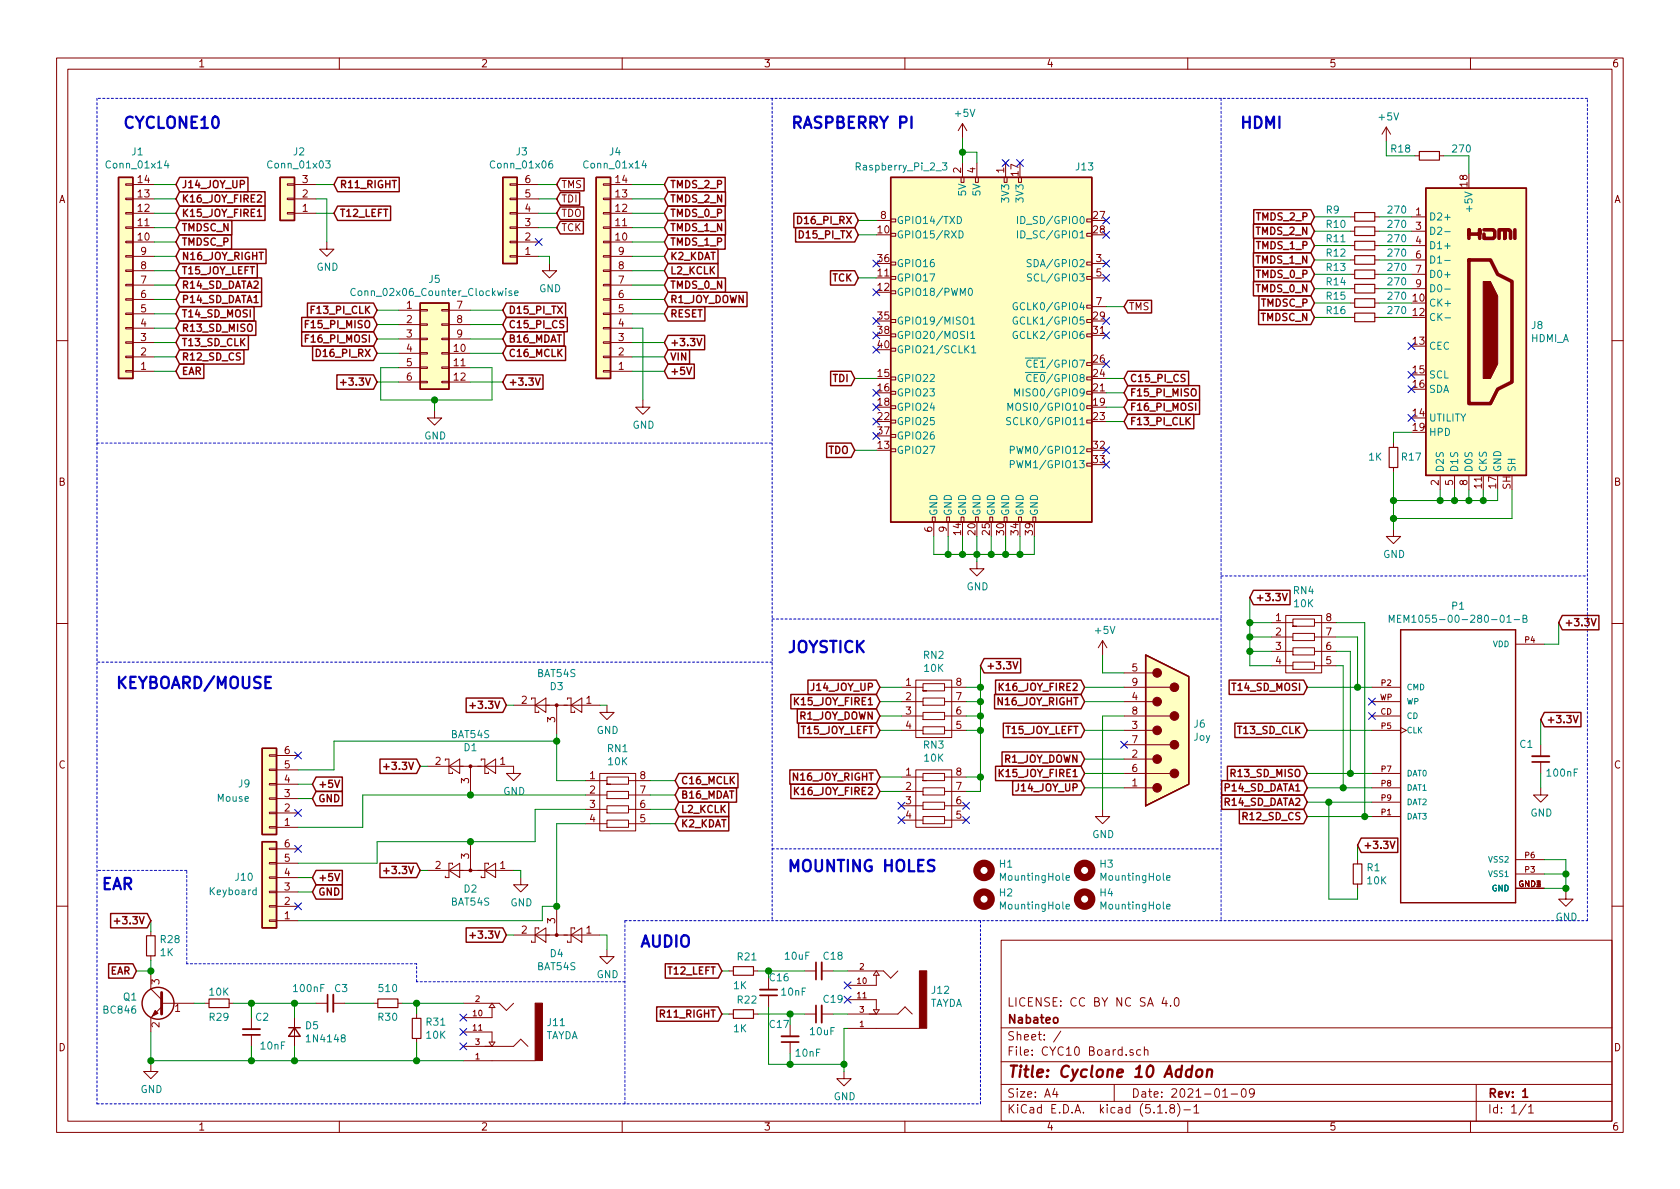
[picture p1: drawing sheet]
EESchema Schematic File Version 4
EELAYER 30 0
EELAYER END
$Descr A4 11693 8268
encoding utf-8
Sheet 1 1
Title "Cyclone 10 Addon"
Date "2021-01-09"
Rev "1"
Comp "Nabateo"
Comment1 "LICENSE: CC BY NC SA 4.0"
Comment2 ""
Comment3 ""
Comment4 ""
$EndDescr
$Comp
L Connector_Generic:Conn_01x14 J1
U 1 1
P 875 1975
F 0 "J1" H 793 1050 50  0000 C CNN
F 1 "Conn_01x14" H 793 1141 50  0000 C CNN
F 2 "Connector_PinHeader_2.54mm:PinHeader_1x14_P2.54mm_Vertical" H 875 1975 50  0001 C CNN
F 3 "~" H 875 1975 50  0001 C CNN
	1    875  1975
	-1   0    0    1   
$EndComp
$Comp
L Connector_Generic:Conn_01x03 J2
U 1 1
P 2000 1375
F 0 "J2" H 1918 1050 50  0000 C CNN
F 1 "Conn_01x03" H 1918 1141 50  0000 C CNN
F 2 "Connector_PinHeader_2.54mm:PinHeader_1x03_P2.54mm_Vertical" H 2000 1375 50  0001 C CNN
F 3 "~" H 2000 1375 50  0001 C CNN
	1    2000 1375
	-1   0    0    1   
$EndComp
$Comp
L Connector_Generic:Conn_01x14 J4
U 1 1
P 4200 1975
F 0 "J4" H 4118 1050 50  0000 C CNN
F 1 "Conn_01x14" H 4118 1141 50  0000 C CNN
F 2 "Connector_PinHeader_2.54mm:PinHeader_1x14_P2.54mm_Vertical" H 4200 1975 50  0001 C CNN
F 3 "~" H 4200 1975 50  0001 C CNN
	1    4200 1975
	-1   0    0    1   
$EndComp
$Comp
L Connector_Generic:Conn_01x06 J3
U 1 1
P 3550 1575
F 0 "J3" H 3468 1050 50  0000 C CNN
F 1 "Conn_01x06" H 3468 1141 50  0000 C CNN
F 2 "Connector_PinHeader_2.54mm:PinHeader_1x06_P2.54mm_Vertical" H 3550 1575 50  0001 C CNN
F 3 "~" H 3550 1575 50  0001 C CNN
	1    3550 1575
	-1   0    0    1   
$EndComp
$Comp
L power:GND #PWR0101
U 1 1
P 2275 1675
F 0 "#PWR0101" H 2275 1425 50  0001 C CNN
F 1 "GND" H 2280 1502 50  0000 C CNN
F 2 "" H 2275 1675 50  0001 C CNN
F 3 "" H 2275 1675 50  0001 C CNN
	1    2275 1675
	1    0    0    -1  
$EndComp
Wire Wire Line
	2200 1375 2275 1375
Wire Wire Line
	2275 1375 2275 1675
Wire Wire Line
	1075 2575 1225 2575
Wire Wire Line
	1075 2475 1225 2475
Wire Wire Line
	1225 2375 1075 2375
Wire Wire Line
	1225 2275 1075 2275
Wire Wire Line
	1075 2175 1225 2175
Wire Wire Line
	1225 2075 1075 2075
Wire Wire Line
	1075 1975 1225 1975
Wire Wire Line
	1075 1875 1225 1875
Wire Wire Line
	1075 1775 1225 1775
Wire Wire Line
	1075 1675 1225 1675
Wire Wire Line
	1075 1575 1225 1575
Wire Wire Line
	1075 1475 1225 1475
Wire Wire Line
	1075 1375 1225 1375
Wire Wire Line
	1075 1275 1225 1275
Wire Wire Line
	2200 1475 2325 1475
Wire Wire Line
	2200 1275 2325 1275
$Comp
L power:GND #PWR0102
U 1 1
P 3825 1825
F 0 "#PWR0102" H 3825 1575 50  0001 C CNN
F 1 "GND" H 3830 1652 50  0000 C CNN
F 2 "" H 3825 1825 50  0001 C CNN
F 3 "" H 3825 1825 50  0001 C CNN
	1    3825 1825
	1    0    0    -1  
$EndComp
Wire Wire Line
	3750 1775 3825 1775
Wire Wire Line
	3825 1775 3825 1825
NoConn ~ 3750 1675
Text GLabel 3875 1575 2    50   Input ~ 0
TCK
Text GLabel 3875 1475 2    50   Input ~ 0
TDO
Text GLabel 3875 1375 2    50   Input ~ 0
TDI
Text GLabel 3875 1275 2    50   Input ~ 0
TMS
Wire Wire Line
	3750 1275 3875 1275
Wire Wire Line
	3750 1375 3875 1375
Wire Wire Line
	3750 1475 3875 1475
Wire Wire Line
	3750 1575 3875 1575
Text GLabel 4625 2575 2    50   Input ~ 10
+5V
Text GLabel 4625 2475 2    50   Input ~ 10
VIN
Text GLabel 4625 2375 2    50   Input ~ 10
+3.3V
$Comp
L power:GND #PWR0103
U 1 1
P 4475 2775
F 0 "#PWR0103" H 4475 2525 50  0001 C CNN
F 1 "GND" H 4480 2602 50  0000 C CNN
F 2 "" H 4475 2775 50  0001 C CNN
F 3 "" H 4475 2775 50  0001 C CNN
	1    4475 2775
	1    0    0    -1  
$EndComp
Wire Wire Line
	4400 2275 4475 2275
Wire Wire Line
	4475 2275 4475 2775
Text GLabel 4625 2175 2    50   Input ~ 10
RESET
Wire Wire Line
	4400 1275 4625 1275
Wire Wire Line
	4400 1375 4625 1375
Wire Wire Line
	4400 1475 4625 1475
Wire Wire Line
	4400 1575 4625 1575
Wire Wire Line
	4400 1675 4625 1675
Wire Wire Line
	4400 1775 4625 1775
Wire Wire Line
	4400 1875 4625 1875
Wire Wire Line
	4400 1975 4625 1975
Wire Wire Line
	4400 2075 4625 2075
Wire Wire Line
	4400 2175 4625 2175
Wire Wire Line
	4400 2375 4625 2375
Wire Wire Line
	4625 2475 4400 2475
Wire Wire Line
	4400 2575 4625 2575
Wire Wire Line
	2775 2150 2625 2150
Wire Wire Line
	2625 2250 2775 2250
Wire Wire Line
	2775 2350 2625 2350
Wire Wire Line
	2625 2450 2775 2450
Wire Wire Line
	3275 2150 3500 2150
Wire Wire Line
	3500 2250 3275 2250
Wire Wire Line
	3275 2350 3500 2350
Wire Wire Line
	3500 2450 3275 2450
$Comp
L power:GND #PWR0104
U 1 1
P 3025 2850
F 0 "#PWR0104" H 3025 2600 50  0001 C CNN
F 1 "GND" H 3030 2677 50  0000 C CNN
F 2 "" H 3025 2850 50  0001 C CNN
F 3 "" H 3025 2850 50  0001 C CNN
	1    3025 2850
	1    0    0    -1  
$EndComp
Wire Wire Line
	2775 2550 2650 2550
Wire Wire Line
	2650 2550 2650 2775
Wire Wire Line
	2650 2775 3025 2775
Wire Wire Line
	3025 2775 3025 2850
Wire Wire Line
	3275 2550 3425 2550
Wire Wire Line
	3425 2550 3425 2775
Wire Wire Line
	3425 2775 3025 2775
Connection ~ 3025 2775
Text GLabel 3500 2650 2    50   Input ~ 10
+3.3V
Wire Wire Line
	3275 2650 3500 2650
Text GLabel 2625 2650 0    50   Input ~ 10
+3.3V
Wire Wire Line
	2625 2650 2775 2650
$Comp
L Connector_Generic:Conn_02x06_Top_Bottom J5
U 1 1
P 2975 2350
F 0 "J5" H 3025 2767 50  0000 C CNN
F 1 "Conn_02x06_Counter_Clockwise" H 3025 2676 50  0000 C CNN
F 2 "Componentes:PMOD" H 2975 2350 50  0001 C CNN
F 3 "~" H 2975 2350 50  0001 C CNN
	1    2975 2350
	1    0    0    -1  
$EndComp
$Comp
L Device:C_Small C1
U 1 1
P 10725 5275
F 0 "C1" H 10825 5175 50  0000 C CNN
F 1 "100nF" H 10575 5375 50  0000 C CNN
F 2 "Capacitor_SMD:C_0603_1608Metric" H 10725 5275 50  0001 C CNN
F 3 "~" H 10725 5275 50  0001 C CNN
	1    10725 5275
	-1   0    0    1   
$EndComp
$Comp
L power:GND #PWR08
U 1 1
P 10725 5475
F 0 "#PWR08" H 10725 5225 50  0001 C CNN
F 1 "GND" H 10730 5302 50  0000 C CNN
F 2 "" H 10725 5475 50  0001 C CNN
F 3 "" H 10725 5475 50  0001 C CNN
	1    10725 5475
	1    0    0    -1  
$EndComp
Wire Wire Line
	10725 5375 10725 5475
Wire Wire Line
	10725 5175 10725 5000
$Comp
L Device:R_Small R1
U 1 1
P 9450 6075
F 0 "R1" H 9509 6121 50  0000 L CNN
F 1 "10K" H 9509 6030 50  0000 L CNN
F 2 "Resistor_SMD:R_0603_1608Metric" H 9450 6075 50  0001 C CNN
F 3 "~" H 9450 6075 50  0001 C CNN
	1    9450 6075
	1    0    0    -1  
$EndComp
$Comp
L Connector:DB9_Male J6
U 1 1
P 8125 5075
F 0 "J6" H 8305 5121 50  0000 L CNN
F 1 "Joy" H 8305 5030 50  0000 L CNN
F 2 "Connector_Dsub:DSUB-9_Male_Horizontal_P2.77x2.84mm_EdgePinOffset9.90mm_Housed_MountingHolesOffset11.32mm" H 8125 5075 50  0001 C CNN
F 3 " ~" H 8125 5075 50  0001 C CNN
	1    8125 5075
	1    0    0    -1  
$EndComp
$Comp
L power:+5V #PWR017
U 1 1
P 7675 4550
F 0 "#PWR017" H 7675 4400 50  0001 C CNN
F 1 "+5V" H 7690 4723 50  0000 C CNN
F 2 "" H 7675 4550 50  0001 C CNN
F 3 "" H 7675 4550 50  0001 C CNN
	1    7675 4550
	1    0    0    -1  
$EndComp
Wire Wire Line
	7825 4675 7675 4675
Wire Wire Line
	7675 4675 7675 4550
Wire Wire Line
	7825 4775 7550 4775
Wire Wire Line
	7550 4875 7825 4875
$Comp
L power:GND #PWR021
U 1 1
P 7675 5625
F 0 "#PWR021" H 7675 5375 50  0001 C CNN
F 1 "GND" H 7680 5452 50  0000 C CNN
F 2 "" H 7675 5625 50  0001 C CNN
F 3 "" H 7675 5625 50  0001 C CNN
	1    7675 5625
	1    0    0    -1  
$EndComp
Wire Wire Line
	7825 4975 7675 4975
Wire Wire Line
	7675 4975 7675 5625
Wire Wire Line
	7550 5075 7825 5075
Wire Wire Line
	7550 5275 7825 5275
Wire Wire Line
	7550 5375 7825 5375
Wire Wire Line
	7825 5475 7550 5475
Wire Wire Line
	6725 4775 6825 4775
Wire Wire Line
	6825 4775 6825 4625
Wire Wire Line
	6725 4875 6825 4875
Wire Wire Line
	6825 4875 6825 4775
Connection ~ 6825 4775
Wire Wire Line
	6725 4975 6825 4975
Wire Wire Line
	6825 4975 6825 4875
Connection ~ 6825 4875
Wire Wire Line
	6725 5075 6825 5075
Wire Wire Line
	6825 5075 6825 4975
Connection ~ 6825 4975
Wire Wire Line
	6725 5400 6825 5400
Wire Wire Line
	6825 5400 6825 5075
Connection ~ 6825 5075
Wire Wire Line
	6725 5500 6825 5500
Wire Wire Line
	6825 5500 6825 5400
Connection ~ 6825 5400
Wire Wire Line
	6125 5400 6275 5400
Wire Wire Line
	6125 5500 6275 5500
Text GLabel 6125 4775 0    50   Input ~ 10
J14_JOY_UP
Text GLabel 6125 4875 0    50   Input ~ 10
K15_JOY_FIRE1
Text GLabel 6125 5075 0    50   Input ~ 10
T15_JOY_LEFT
Text GLabel 6125 5400 0    50   Input ~ 10
N16_JOY_RIGHT
Text GLabel 6125 5500 0    50   Input ~ 10
K16_JOY_FIRE2
Text Notes 5475 4550 0    79   ~ 16
JOYSTICK\n
$Comp
L Connector:HDMI_A J8
U 1 1
P 10225 2300
F 0 "J8" H 10655 2346 50  0000 L CNN
F 1 "HDMI_A" H 10655 2255 50  0000 L CNN
F 2 "Componentes:HDMI_BIEN" H 10250 2300 50  0001 C CNN
F 3 "https://en.wikipedia.org/wiki/HDMI" H 10250 2300 50  0001 C CNN
	1    10225 2300
	1    0    0    -1  
$EndComp
$Comp
L Device:R_Small R9
U 1 1
P 9500 1500
F 0 "R9" V 9450 1225 50  0000 L CNN
F 1 "270" V 9450 1650 50  0000 L CNN
F 2 "Resistor_SMD:R_0603_1608Metric" H 9500 1500 50  0001 C CNN
F 3 "~" H 9500 1500 50  0001 C CNN
	1    9500 1500
	0    1    1    0   
$EndComp
$Comp
L Device:R_Small R10
U 1 1
P 9500 1600
F 0 "R10" V 9450 1325 50  0000 L CNN
F 1 "270" V 9450 1750 50  0000 L CNN
F 2 "Resistor_SMD:R_0603_1608Metric" H 9500 1600 50  0001 C CNN
F 3 "~" H 9500 1600 50  0001 C CNN
	1    9500 1600
	0    1    1    0   
$EndComp
$Comp
L Device:R_Small R11
U 1 1
P 9500 1700
F 0 "R11" V 9450 1425 50  0000 L CNN
F 1 "270" V 9450 1850 50  0000 L CNN
F 2 "Resistor_SMD:R_0603_1608Metric" H 9500 1700 50  0001 C CNN
F 3 "~" H 9500 1700 50  0001 C CNN
	1    9500 1700
	0    1    1    0   
$EndComp
$Comp
L Device:R_Small R12
U 1 1
P 9500 1800
F 0 "R12" V 9450 1525 50  0000 L CNN
F 1 "270" V 9450 1950 50  0000 L CNN
F 2 "Resistor_SMD:R_0603_1608Metric" H 9500 1800 50  0001 C CNN
F 3 "~" H 9500 1800 50  0001 C CNN
	1    9500 1800
	0    1    1    0   
$EndComp
$Comp
L Device:R_Small R13
U 1 1
P 9500 1900
F 0 "R13" V 9450 1625 50  0000 L CNN
F 1 "270" V 9450 2050 50  0000 L CNN
F 2 "Resistor_SMD:R_0603_1608Metric" H 9500 1900 50  0001 C CNN
F 3 "~" H 9500 1900 50  0001 C CNN
	1    9500 1900
	0    1    1    0   
$EndComp
$Comp
L Device:R_Small R14
U 1 1
P 9500 2000
F 0 "R14" V 9450 1725 50  0000 L CNN
F 1 "270" V 9450 2150 50  0000 L CNN
F 2 "Resistor_SMD:R_0603_1608Metric" H 9500 2000 50  0001 C CNN
F 3 "~" H 9500 2000 50  0001 C CNN
	1    9500 2000
	0    1    1    0   
$EndComp
$Comp
L Device:R_Small R15
U 1 1
P 9500 2100
F 0 "R15" V 9450 1825 50  0000 L CNN
F 1 "270" V 9450 2250 50  0000 L CNN
F 2 "Resistor_SMD:R_0603_1608Metric" H 9500 2100 50  0001 C CNN
F 3 "~" H 9500 2100 50  0001 C CNN
	1    9500 2100
	0    1    1    0   
$EndComp
$Comp
L Device:R_Small R16
U 1 1
P 9500 2200
F 0 "R16" V 9450 1925 50  0000 L CNN
F 1 "270" V 9450 2350 50  0000 L CNN
F 2 "Resistor_SMD:R_0603_1608Metric" H 9500 2200 50  0001 C CNN
F 3 "~" H 9500 2200 50  0001 C CNN
	1    9500 2200
	0    1    1    0   
$EndComp
Wire Wire Line
	9600 1500 9825 1500
Wire Wire Line
	9600 1600 9825 1600
Wire Wire Line
	9600 1700 9825 1700
Wire Wire Line
	9600 1800 9825 1800
Wire Wire Line
	9600 1900 9825 1900
Wire Wire Line
	9600 2000 9825 2000
Wire Wire Line
	9600 2100 9825 2100
Wire Wire Line
	9600 2200 9825 2200
NoConn ~ 9825 2400
NoConn ~ 9825 2900
$Comp
L Device:R_Small R17
U 1 1
P 9700 3175
F 0 "R17" H 9500 3175 50  0000 L CNN
F 1 "1K" H 9775 3175 50  0000 L CNN
F 2 "Resistor_SMD:R_0603_1608Metric" H 9700 3175 50  0001 C CNN
F 3 "~" H 9700 3175 50  0001 C CNN
	1    9700 3175
	-1   0    0    1   
$EndComp
Wire Wire Line
	9825 3000 9700 3000
Wire Wire Line
	9700 3000 9700 3075
$Comp
L power:GND #PWR024
U 1 1
P 9700 3675
F 0 "#PWR024" H 9700 3425 50  0001 C CNN
F 1 "GND" H 9705 3502 50  0000 C CNN
F 2 "" H 9700 3675 50  0001 C CNN
F 3 "" H 9700 3675 50  0001 C CNN
	1    9700 3675
	1    0    0    -1  
$EndComp
Wire Wire Line
	9700 3275 9700 3475
Wire Wire Line
	10025 3400 10025 3475
Wire Wire Line
	10025 3475 9700 3475
Connection ~ 9700 3475
Wire Wire Line
	9700 3475 9700 3600
Connection ~ 10025 3475
Wire Wire Line
	10125 3400 10125 3475
Connection ~ 10125 3475
Wire Wire Line
	10125 3475 10025 3475
Wire Wire Line
	10225 3400 10225 3475
Connection ~ 10225 3475
Wire Wire Line
	10225 3475 10125 3475
Wire Wire Line
	10325 3400 10325 3475
Connection ~ 10325 3475
Wire Wire Line
	10325 3475 10225 3475
Wire Wire Line
	10425 3400 10425 3475
Wire Wire Line
	10425 3475 10325 3475
Wire Wire Line
	10525 3400 10525 3600
Connection ~ 9700 3600
Wire Wire Line
	9700 3600 9700 3675
Text GLabel 9150 1500 0    50   Input ~ 10
TMDS_2_P
Text GLabel 9150 1600 0    50   Input ~ 10
TMDS_2_N
Text GLabel 9150 1700 0    50   Input ~ 10
TMDS_1_P
Text GLabel 9150 1800 0    50   Input ~ 10
TMDS_1_N
Text GLabel 9150 1900 0    50   Input ~ 10
TMDS_0_P
Text GLabel 9150 2000 0    50   Input ~ 10
TMDS_0_N
Text GLabel 9150 2100 0    50   Input ~ 10
TMDSC_P
Text GLabel 9150 2200 0    50   Input ~ 10
TMDSC_N
Wire Wire Line
	9150 1500 9400 1500
Wire Wire Line
	9150 1600 9400 1600
Wire Wire Line
	9150 1700 9400 1700
Wire Wire Line
	9150 1800 9400 1800
Wire Wire Line
	9150 1900 9400 1900
Wire Wire Line
	9150 2000 9400 2000
Wire Wire Line
	9150 2100 9400 2100
Wire Wire Line
	9150 2200 9400 2200
$Comp
L Device:R_Small R18
U 1 1
P 9950 1075
F 0 "R18" V 9900 800 50  0000 L CNN
F 1 "270" V 9900 1225 50  0000 L CNN
F 2 "Resistor_SMD:R_0603_1608Metric" H 9950 1075 50  0001 C CNN
F 3 "~" H 9950 1075 50  0001 C CNN
	1    9950 1075
	0    1    1    0   
$EndComp
Wire Wire Line
	10050 1075 10225 1075
Wire Wire Line
	10225 1075 10225 1200
$Comp
L power:+5V #PWR023
U 1 1
P 9650 975
F 0 "#PWR023" H 9650 825 50  0001 C CNN
F 1 "+5V" H 9665 1148 50  0000 C CNN
F 2 "" H 9650 975 50  0001 C CNN
F 3 "" H 9650 975 50  0001 C CNN
	1    9650 975 
	1    0    0    -1  
$EndComp
Wire Wire Line
	9650 975  9650 1075
Wire Wire Line
	9650 1075 9850 1075
NoConn ~ 9825 2600
NoConn ~ 9825 2700
Wire Wire Line
	9700 3600 10525 3600
Text GLabel 7550 4775 0    50   Input ~ 10
K16_JOY_FIRE2
Text GLabel 7550 4875 0    50   Input ~ 10
N16_JOY_RIGHT
Text GLabel 7550 5075 0    50   Input ~ 10
T15_JOY_LEFT
Text GLabel 7550 5275 0    50   Input ~ 10
R1_JOY_DOWN
Text GLabel 7550 5375 0    50   Input ~ 10
K15_JOY_FIRE1
Text GLabel 7550 5475 0    50   Input ~ 10
J14_JOY_UP
Text GLabel 1225 1275 2    50   Input ~ 10
J14_JOY_UP
Text GLabel 1225 1475 2    50   Input ~ 10
K15_JOY_FIRE1
Text GLabel 4625 2075 2    50   Input ~ 10
R1_JOY_DOWN
Text GLabel 1225 1875 2    50   Input ~ 10
T15_JOY_LEFT
Text GLabel 1225 1775 2    50   Input ~ 10
N16_JOY_RIGHT
Text GLabel 1225 1375 2    50   Input ~ 10
K16_JOY_FIRE2
Text GLabel 1225 1975 2    50   Input ~ 10
R14_SD_DATA2
Text GLabel 1225 2475 2    50   Input ~ 10
R12_SD_CS
Text GLabel 1225 2175 2    50   Input ~ 10
T14_SD_MOSI
Text GLabel 1225 2375 2    50   Input ~ 10
T13_SD_CLK
Text GLabel 1225 2275 2    50   Input ~ 10
R13_SD_MISO
Text GLabel 1225 2075 2    50   Input ~ 10
P14_SD_DATA1
Text GLabel 4625 1275 2    50   Input ~ 10
TMDS_2_P
Text GLabel 4625 1375 2    50   Input ~ 10
TMDS_2_N
Text GLabel 4625 1575 2    50   Input ~ 10
TMDS_1_N
Text GLabel 4625 1675 2    50   Input ~ 10
TMDS_1_P
Text GLabel 4625 1475 2    50   Input ~ 10
TMDS_0_P
Text GLabel 4625 1975 2    50   Input ~ 10
TMDS_0_N
Text GLabel 1225 2575 2    50   Input ~ 10
EAR
Text GLabel 1225 1675 2    50   Input ~ 10
TMDSC_P
Text GLabel 1225 1575 2    50   Input ~ 10
TMDSC_N
Wire Wire Line
	9450 5875 9450 5975
Text GLabel 4700 5425 2    50   Input ~ 10
C16_MCLK
Wire Wire Line
	4700 5425 4525 5425
Text GLabel 4700 5525 2    50   Input ~ 10
B16_MDAT
Wire Wire Line
	4700 5525 4525 5525
Text GLabel 4700 5625 2    50   Input ~ 10
L2_KCLK
Wire Wire Line
	4700 5625 4525 5625
Text GLabel 4700 5725 2    50   Input ~ 10
K2_KDAT
Wire Wire Line
	4700 5725 4525 5725
$Comp
L Diode:BAT54S D4
U 1 1
P 3875 6500
F 0 "D4" H 3875 6632 50  0000 C CNN
F 1 "BAT54S" H 3875 6723 50  0000 C CNN
F 2 "Package_TO_SOT_SMD:SOT-23" H 3950 6625 50  0001 L CNN
F 3 "https://www.diodes.com/assets/Datasheets/ds11005.pdf" H 3755 6500 50  0001 C CNN
	1    3875 6500
	-1   0    0    1   
$EndComp
Wire Wire Line
	3875 6300 3875 5725
$Comp
L power:GND #PWR0108
U 1 1
P 4225 6600
F 0 "#PWR0108" H 4225 6350 50  0001 C CNN
F 1 "GND" H 4230 6427 50  0000 C CNN
F 2 "" H 4225 6600 50  0001 C CNN
F 3 "" H 4225 6600 50  0001 C CNN
	1    4225 6600
	1    0    0    -1  
$EndComp
Wire Wire Line
	4175 6500 4225 6500
Wire Wire Line
	4225 6500 4225 6600
Wire Wire Line
	3575 6500 3525 6500
$Comp
L Diode:BAT54S D2
U 1 1
P 3275 6050
F 0 "D2" H 3275 6182 50  0000 C CNN
F 1 "BAT54S" H 3275 6273 50  0000 C CNN
F 2 "Package_TO_SOT_SMD:SOT-23" H 3350 6175 50  0001 L CNN
F 3 "https://www.diodes.com/assets/Datasheets/ds11005.pdf" H 3155 6050 50  0001 C CNN
	1    3275 6050
	-1   0    0    1   
$EndComp
$Comp
L power:GND #PWR0109
U 1 1
P 3625 6100
F 0 "#PWR0109" H 3625 5850 50  0001 C CNN
F 1 "GND" H 3630 5927 50  0000 C CNN
F 2 "" H 3625 6100 50  0001 C CNN
F 3 "" H 3625 6100 50  0001 C CNN
	1    3625 6100
	1    0    0    -1  
$EndComp
Wire Wire Line
	3575 6050 3625 6050
Wire Wire Line
	3625 6050 3625 6100
Wire Wire Line
	2975 6050 2925 6050
$Comp
L Diode:BAT54S D1
U 1 1
P 3275 5325
F 0 "D1" H 3275 5457 50  0000 C CNN
F 1 "BAT54S" H 3275 5548 50  0000 C CNN
F 2 "Package_TO_SOT_SMD:SOT-23" H 3350 5450 50  0001 L CNN
F 3 "https://www.diodes.com/assets/Datasheets/ds11005.pdf" H 3155 5325 50  0001 C CNN
	1    3275 5325
	-1   0    0    -1  
$EndComp
$Comp
L power:GND #PWR0110
U 1 1
P 3575 5325
F 0 "#PWR0110" H 3575 5075 50  0001 C CNN
F 1 "GND" H 3580 5152 50  0000 C CNN
F 2 "" H 3575 5325 50  0001 C CNN
F 3 "" H 3575 5325 50  0001 C CNN
	1    3575 5325
	1    0    0    -1  
$EndComp
Wire Wire Line
	2975 5325 2925 5325
$Comp
L Diode:BAT54S D3
U 1 1
P 3875 4900
F 0 "D3" H 3875 5032 50  0000 C CNN
F 1 "BAT54S" H 3875 5123 50  0000 C CNN
F 2 "Package_TO_SOT_SMD:SOT-23" H 3950 5025 50  0001 L CNN
F 3 "https://www.diodes.com/assets/Datasheets/ds11005.pdf" H 3755 4900 50  0001 C CNN
	1    3875 4900
	-1   0    0    -1  
$EndComp
Wire Wire Line
	3875 5425 3875 5150
$Comp
L power:GND #PWR0106
U 1 1
P 4225 4900
F 0 "#PWR0106" H 4225 4650 50  0001 C CNN
F 1 "GND" H 4230 4727 50  0000 C CNN
F 2 "" H 4225 4900 50  0001 C CNN
F 3 "" H 4225 4900 50  0001 C CNN
	1    4225 4900
	1    0    0    -1  
$EndComp
Wire Wire Line
	4225 4900 4175 4900
Wire Wire Line
	3525 4900 3575 4900
Text GLabel 2175 6200 2    50   Input ~ 10
GND
Wire Wire Line
	2175 6200 2075 6200
Text GLabel 2175 6100 2    50   Input ~ 10
+5V
Wire Wire Line
	2075 6100 2175 6100
Text GLabel 2175 5550 2    50   Input ~ 10
GND
Wire Wire Line
	2175 5550 2075 5550
Text GLabel 2175 5450 2    50   Input ~ 10
+5V
Wire Wire Line
	2075 5450 2175 5450
NoConn ~ 2075 5250
NoConn ~ 2075 5650
NoConn ~ 2075 6300
NoConn ~ 2075 5900
Wire Wire Line
	2075 6400 3775 6400
Wire Wire Line
	3775 6400 3775 6300
Wire Wire Line
	3775 6300 3875 6300
Connection ~ 3875 6300
Wire Wire Line
	3275 5850 2625 5850
Wire Wire Line
	2625 5850 2625 6000
Wire Wire Line
	2625 6000 2075 6000
Wire Wire Line
	2075 5750 2525 5750
Wire Wire Line
	2525 5750 2525 5525
Wire Wire Line
	2525 5525 3275 5525
Connection ~ 3275 5525
Wire Wire Line
	2075 5350 2325 5350
Wire Wire Line
	2325 5350 2325 5150
Wire Wire Line
	2325 5150 3875 5150
Connection ~ 3875 5150
Wire Wire Line
	3875 5150 3875 5100
Wire Wire Line
	3725 5625 3725 5850
Wire Wire Line
	3725 5850 3275 5850
Connection ~ 3275 5850
Text GLabel 3500 2450 2    50   Input ~ 10
C16_MCLK
Text GLabel 3500 2350 2    50   Input ~ 10
B16_MDAT
Text GLabel 4625 1875 2    50   Input ~ 10
L2_KCLK
Text GLabel 4625 1775 2    50   Input ~ 10
K2_KDAT
$Comp
L CYC10-Board-rescue:35RAPC4BHN2-Componentes J12
U 1 1
P 6200 6950
F 0 "J12" H 5922 6887 50  0000 R CNN
F 1 "TAYDA" H 5922 6978 50  0000 R CNN
F 2 "Componentes:Tayda_Audio_Bien" H 6200 6950 50  0001 L BNN
F 3 "Conn 3.5MM Stereo Jack F 5 POS Solder RA Thru-Hole 5 Terminal 1 Port" H 6200 6950 50  0001 L BNN
F 4 "None" H 6200 6950 50  0001 L BNN "Field4"
F 5 "Switchcraft" H 6200 6950 50  0001 L BNN "Field5"
F 6 "SC1459-ND" H 6200 6950 50  0001 L BNN "Field6"
F 7 "https://www.digikey.es/product-detail/en/switchcraft-inc/35RAPC4BHN2/SC1459-ND/1288690?utm_source=snapeda&utm_medium=aggregator&utm_campaign=symbol" H 6200 6950 50  0001 L BNN "Field7"
F 8 "35RAPC4BHN2" H 6200 6950 50  0001 L BNN "Field8"
	1    6200 6950
	-1   0    0    1   
$EndComp
NoConn ~ 5900 6850
NoConn ~ 5900 6950
$Comp
L power:GND #PWR010
U 1 1
P 5875 7450
F 0 "#PWR010" H 5875 7200 50  0001 C CNN
F 1 "GND" H 5880 7277 50  0000 C CNN
F 2 "" H 5875 7450 50  0001 C CNN
F 3 "" H 5875 7450 50  0001 C CNN
	1    5875 7450
	1    0    0    -1  
$EndComp
Wire Wire Line
	5900 7150 5875 7150
Wire Wire Line
	5875 7150 5875 7400
$Comp
L Device:C_Small C18
U 1 1
P 5700 6750
F 0 "C18" V 5800 6650 50  0000 C CNN
F 1 "10uF" V 5800 6900 50  0000 C CNN
F 2 "Capacitor_SMD:C_0603_1608Metric" H 5700 6750 50  0001 C CNN
F 3 "~" H 5700 6750 50  0001 C CNN
	1    5700 6750
	0    -1   -1   0   
$EndComp
Wire Wire Line
	5900 6750 5800 6750
$Comp
L Device:C_Small C19
U 1 1
P 5700 7050
F 0 "C19" V 5800 6950 50  0000 C CNN
F 1 "10uF" V 5575 7025 50  0000 C CNN
F 2 "Capacitor_SMD:C_0603_1608Metric" H 5700 7050 50  0001 C CNN
F 3 "~" H 5700 7050 50  0001 C CNN
	1    5700 7050
	0    -1   -1   0   
$EndComp
Wire Wire Line
	5800 7050 5900 7050
$Comp
L Device:C_Small C17
U 1 1
P 5500 7225
F 0 "C17" H 5575 7125 50  0000 C CNN
F 1 "10nF" H 5375 7325 50  0000 C CNN
F 2 "Capacitor_SMD:C_0603_1608Metric" H 5500 7225 50  0001 C CNN
F 3 "~" H 5500 7225 50  0001 C CNN
	1    5500 7225
	-1   0    0    1   
$EndComp
Wire Wire Line
	5500 7325 5500 7400
Wire Wire Line
	5500 7400 5875 7400
Connection ~ 5875 7400
Wire Wire Line
	5875 7400 5875 7450
Wire Wire Line
	5600 7050 5500 7050
Wire Wire Line
	5500 7050 5500 7125
$Comp
L Device:C_Small C16
U 1 1
P 5350 6900
F 0 "C16" H 5275 6800 50  0000 C CNN
F 1 "10nF" H 5175 6900 50  0000 C CNN
F 2 "Capacitor_SMD:C_0603_1608Metric" H 5350 6900 50  0001 C CNN
F 3 "~" H 5350 6900 50  0001 C CNN
	1    5350 6900
	-1   0    0    1   
$EndComp
Wire Wire Line
	5350 6800 5350 6750
Wire Wire Line
	5350 6750 5600 6750
Wire Wire Line
	5350 7000 5350 7400
Wire Wire Line
	5350 7400 5500 7400
Connection ~ 5500 7400
$Comp
L Device:R_Small R21
U 1 1
P 5175 6750
F 0 "R21" V 5075 6700 50  0000 L CNN
F 1 "1K" V 5275 6675 50  0000 L CNN
F 2 "Capacitor_SMD:C_0603_1608Metric" H 5175 6750 50  0001 C CNN
F 3 "~" H 5175 6750 50  0001 C CNN
	1    5175 6750
	0    1    1    0   
$EndComp
Wire Wire Line
	5275 6750 5350 6750
Connection ~ 5350 6750
$Comp
L Device:R_Small R22
U 1 1
P 5175 7050
F 0 "R22" V 5075 7000 50  0000 L CNN
F 1 "1K" V 5275 6975 50  0000 L CNN
F 2 "Capacitor_SMD:C_0603_1608Metric" H 5175 7050 50  0001 C CNN
F 3 "~" H 5175 7050 50  0001 C CNN
	1    5175 7050
	0    1    1    0   
$EndComp
Text GLabel 5025 6750 0    50   Input ~ 10
T12_LEFT
Wire Wire Line
	5025 6750 5075 6750
Text GLabel 5025 7050 0    50   Input ~ 10
R11_RIGHT
Wire Wire Line
	5025 7050 5075 7050
Wire Wire Line
	5275 7050 5500 7050
Connection ~ 5500 7050
Text GLabel 2325 1475 2    50   Input ~ 10
T12_LEFT
Text GLabel 2325 1275 2    50   Input ~ 10
R11_RIGHT
$Comp
L Connector:Raspberry_Pi_2_3 J13
U 1 1
P 6900 2425
F 0 "J13" H 7550 3700 50  0000 C CNN
F 1 "Raspberry_Pi_2_3" H 6275 3700 50  0000 C CNN
F 2 "Componentes:Conector_PI" H 6900 2425 50  0001 C CNN
F 3 "https://www.raspberrypi.org/documentation/hardware/raspberrypi/schematics/rpi_SCH_3bplus_1p0_reduced.pdf" H 6900 2425 50  0001 C CNN
	1    6900 2425
	1    0    0    -1  
$EndComp
$Comp
L power:+5V #PWR0112
U 1 1
P 6700 950
F 0 "#PWR0112" H 6700 800 50  0001 C CNN
F 1 "+5V" H 6715 1123 50  0000 C CNN
F 2 "" H 6700 950 50  0001 C CNN
F 3 "" H 6700 950 50  0001 C CNN
	1    6700 950 
	1    0    0    -1  
$EndComp
Wire Wire Line
	6800 1125 6800 1050
Wire Wire Line
	6800 1050 6700 1050
Wire Wire Line
	6700 1050 6700 950 
Wire Wire Line
	6700 1050 6700 1125
Connection ~ 6700 1050
$Comp
L power:GND #PWR0113
U 1 1
P 6800 3900
F 0 "#PWR0113" H 6800 3650 50  0001 C CNN
F 1 "GND" H 6805 3727 50  0000 C CNN
F 2 "" H 6800 3900 50  0001 C CNN
F 3 "" H 6800 3900 50  0001 C CNN
	1    6800 3900
	1    0    0    -1  
$EndComp
Wire Wire Line
	6800 3725 6800 3850
Wire Wire Line
	7200 3725 7200 3850
Connection ~ 6800 3850
Wire Wire Line
	6800 3850 6800 3900
Wire Wire Line
	6500 3725 6500 3850
Wire Wire Line
	6500 3850 6600 3850
Wire Wire Line
	6600 3725 6600 3850
Connection ~ 6600 3850
Wire Wire Line
	6600 3850 6700 3850
Wire Wire Line
	6700 3725 6700 3850
Connection ~ 6700 3850
Wire Wire Line
	6700 3850 6800 3850
Wire Wire Line
	6900 3725 6900 3850
Connection ~ 6900 3850
Wire Wire Line
	6900 3850 6800 3850
Connection ~ 7000 3850
Wire Wire Line
	7000 3850 6900 3850
Wire Wire Line
	7100 3725 7100 3850
Wire Wire Line
	7000 3850 7100 3850
Connection ~ 7100 3850
Wire Wire Line
	7100 3850 7200 3850
Wire Wire Line
	7000 3725 7000 3850
NoConn ~ 7000 1125
NoConn ~ 7100 1125
Text GLabel 2625 2150 0    50   Input ~ 10
F13_PI_CLK
Text GLabel 2625 2250 0    50   Input ~ 10
F15_PI_MISO
Text GLabel 2625 2350 0    50   Input ~ 10
F16_PI_MOSI
Text GLabel 2625 2450 0    50   Input ~ 10
D16_PI_RX
Text GLabel 3500 2150 2    50   Input ~ 10
D15_PI_TX
Text GLabel 3500 2250 2    50   Input ~ 10
C15_PI_CS
Text GLabel 7825 2925 2    50   Input ~ 10
F13_PI_CLK
Wire Wire Line
	7700 2925 7825 2925
Text GLabel 7825 2725 2    50   Input ~ 10
F15_PI_MISO
Wire Wire Line
	7700 2725 7825 2725
Text GLabel 7825 2825 2    50   Input ~ 10
F16_PI_MOSI
Wire Wire Line
	7700 2825 7825 2825
Text GLabel 5975 1525 0    50   Input ~ 10
D16_PI_RX
Wire Wire Line
	5975 1525 6100 1525
Text GLabel 5975 1625 0    50   Input ~ 10
D15_PI_TX
Wire Wire Line
	5975 1625 6100 1625
Text GLabel 7825 2625 2    50   Input ~ 10
C15_PI_CS
Wire Wire Line
	7700 2625 7825 2625
NoConn ~ 6100 3025
NoConn ~ 6100 2925
NoConn ~ 6100 2825
NoConn ~ 6100 2725
NoConn ~ 6100 2425
NoConn ~ 6100 2325
NoConn ~ 6100 1825
NoConn ~ 6100 2025
NoConn ~ 6100 2225
NoConn ~ 7700 1525
NoConn ~ 7700 1625
NoConn ~ 7700 1825
NoConn ~ 7700 1925
NoConn ~ 7700 2525
NoConn ~ 7700 2325
NoConn ~ 7700 2225
NoConn ~ 7700 3125
NoConn ~ 7700 3225
Text GLabel 7825 2125 2    50   Input ~ 0
TMS
Wire Wire Line
	7700 2125 7825 2125
Text GLabel 5950 3125 0    50   Input ~ 10
TDO
Wire Wire Line
	5950 3125 6100 3125
Text GLabel 5950 2625 0    50   Input ~ 10
TDI
Text GLabel 5975 1925 0    50   Input ~ 10
TCK
Wire Wire Line
	6100 1925 5975 1925
Wire Wire Line
	6100 2625 5950 2625
Text GLabel 6125 4975 0    50   Input ~ 10
R1_JOY_DOWN
Wire Notes Line
	675  675  675  7675
Wire Notes Line
	675  7675 6825 7675
Wire Notes Line
	6825 7675 6825 6400
Wire Notes Line
	11050 6400 11050 675 
Wire Notes Line
	11050 675  675  675 
Wire Notes Line
	675  3075 5375 3075
Wire Notes Line
	5375 4600 675  4600
Wire Notes Line
	5375 4300 8500 4300
Wire Notes Line
	8500 4000 11050 4000
Wire Notes Line
	8500 675  8500 6400
Wire Notes Line
	5375 675  5375 6400
Wire Notes Line
	4350 6400 4350 7675
Wire Notes Line
	4350 6400 11050 6400
Text Notes 4450 6600 0    79   ~ 16
AUDIO
Text Notes 800  4800 0    79   ~ 16
KEYBOARD/MOUSE
Text Notes 850  900  0    79   ~ 16
CYCLONE10
Text Notes 5500 900  0    79   ~ 16
RASPBERRY PI
Text Notes 8625 900  0    79   ~ 16
HDMI
Text Notes 5475 6075 0    79   ~ 16
MOUNTING HOLES
$Comp
L Mechanical:MountingHole H2
U 1 1
P 6850 6250
F 0 "H2" H 6950 6296 50  0000 L CNN
F 1 "MountingHole" H 6950 6205 50  0000 L CNN
F 2 "MountingHole:MountingHole_3.2mm_M3" H 6850 6250 50  0001 C CNN
F 3 "~" H 6850 6250 50  0001 C CNN
	1    6850 6250
	1    0    0    -1  
$EndComp
$Comp
L Mechanical:MountingHole H1
U 1 1
P 6850 6050
F 0 "H1" H 6950 6096 50  0000 L CNN
F 1 "MountingHole" H 6950 6005 50  0000 L CNN
F 2 "MountingHole:MountingHole_3.2mm_M3" H 6850 6050 50  0001 C CNN
F 3 "~" H 6850 6050 50  0001 C CNN
	1    6850 6050
	1    0    0    -1  
$EndComp
$Comp
L Mechanical:MountingHole H4
U 1 1
P 7550 6250
F 0 "H4" H 7650 6296 50  0000 L CNN
F 1 "MountingHole" H 7650 6205 50  0000 L CNN
F 2 "MountingHole:MountingHole_3.2mm_M3" H 7550 6250 50  0001 C CNN
F 3 "~" H 7550 6250 50  0001 C CNN
	1    7550 6250
	1    0    0    -1  
$EndComp
$Comp
L Mechanical:MountingHole H3
U 1 1
P 7550 6050
F 0 "H3" H 7650 6096 50  0000 L CNN
F 1 "MountingHole" H 7650 6005 50  0000 L CNN
F 2 "MountingHole:MountingHole_3.2mm_M3" H 7550 6050 50  0001 C CNN
F 3 "~" H 7550 6050 50  0001 C CNN
	1    7550 6050
	1    0    0    -1  
$EndComp
$Comp
L CYC10-Board-rescue:35RAPC4BHN2-Componentes J11
U 1 1
P 3525 7175
F 0 "J11" H 3247 7112 50  0000 R CNN
F 1 "TAYDA" H 3247 7203 50  0000 R CNN
F 2 "Componentes:Tayda_Audio_Bien" H 3525 7175 50  0001 L BNN
F 3 "Conn 3.5MM Stereo Jack F 5 POS Solder RA Thru-Hole 5 Terminal 1 Port" H 3525 7175 50  0001 L BNN
F 4 "None" H 3525 7175 50  0001 L BNN "Field4"
F 5 "Switchcraft" H 3525 7175 50  0001 L BNN "Field5"
F 6 "SC1459-ND" H 3525 7175 50  0001 L BNN "Field6"
F 7 "https://www.digikey.es/product-detail/en/switchcraft-inc/35RAPC4BHN2/SC1459-ND/1288690?utm_source=snapeda&utm_medium=aggregator&utm_campaign=symbol" H 3525 7175 50  0001 L BNN "Field7"
F 8 "35RAPC4BHN2" H 3525 7175 50  0001 L BNN "Field8"
	1    3525 7175
	-1   0    0    1   
$EndComp
$Comp
L Device:R_Small R30
U 1 1
P 2700 6975
F 0 "R30" V 2600 6900 50  0000 L CNN
F 1 "510" V 2800 6900 50  0000 L CNN
F 2 "Resistor_SMD:R_0603_1608Metric" H 2700 6975 50  0001 C CNN
F 3 "~" H 2700 6975 50  0001 C CNN
	1    2700 6975
	0    -1   -1   0   
$EndComp
$Comp
L Device:R_Small R31
U 1 1
P 2900 7150
F 0 "R31" H 2959 7196 50  0000 L CNN
F 1 "10K" H 2959 7105 50  0000 L CNN
F 2 "Resistor_SMD:R_0603_1608Metric" H 2900 7150 50  0001 C CNN
F 3 "~" H 2900 7150 50  0001 C CNN
	1    2900 7150
	1    0    0    -1  
$EndComp
$Comp
L Device:C_Small C3
U 1 1
P 2300 6975
F 0 "C3" V 2400 6900 50  0000 C CNN
F 1 "100nF" V 2400 7125 50  0000 C CNN
F 2 "Capacitor_SMD:C_0603_1608Metric" H 2300 6975 50  0001 C CNN
F 3 "~" H 2300 6975 50  0001 C CNN
	1    2300 6975
	0    -1   -1   0   
$EndComp
Wire Wire Line
	2400 6975 2600 6975
Wire Wire Line
	2800 6975 2900 6975
Wire Wire Line
	2900 6975 2900 7050
Connection ~ 2900 6975
Wire Wire Line
	3225 7375 2900 7375
Wire Wire Line
	2900 7375 2900 7250
$Comp
L Device:D_Small D5
U 1 1
P 2050 7175
F 0 "D5" V 2004 7245 50  0000 L CNN
F 1 "1N4148" V 2095 7245 50  0000 L CNN
F 2 "Diode_SMD:D_MiniMELF" V 2050 7175 50  0001 C CNN
F 3 "~" V 2050 7175 50  0001 C CNN
	1    2050 7175
	0    1    1    0   
$EndComp
Wire Wire Line
	2900 7375 2050 7375
Wire Wire Line
	2050 7375 2050 7275
Connection ~ 2900 7375
Wire Wire Line
	2050 7075 2050 6975
Wire Wire Line
	2050 6975 2200 6975
$Comp
L Device:C_Small C2
U 1 1
P 1750 7175
F 0 "C2" H 1675 7075 50  0000 C CNN
F 1 "10nF" H 1600 7275 50  0000 C CNN
F 2 "Capacitor_SMD:C_0603_1608Metric" H 1750 7175 50  0001 C CNN
F 3 "~" H 1750 7175 50  0001 C CNN
	1    1750 7175
	-1   0    0    1   
$EndComp
Wire Wire Line
	2050 6975 1750 6975
Wire Wire Line
	1750 6975 1750 7075
Connection ~ 2050 6975
Wire Wire Line
	1750 7275 1750 7375
Wire Wire Line
	1750 7375 2050 7375
Connection ~ 2050 7375
$Comp
L Device:R_Small R29
U 1 1
P 1525 6975
F 0 "R29" V 1425 6900 50  0000 L CNN
F 1 "10K" V 1600 6900 50  0000 L CNN
F 2 "Resistor_SMD:R_0603_1608Metric" H 1525 6975 50  0001 C CNN
F 3 "~" H 1525 6975 50  0001 C CNN
	1    1525 6975
	0    -1   -1   0   
$EndComp
Wire Wire Line
	1625 6975 1750 6975
Connection ~ 1750 6975
$Comp
L Device:R_Small R28
U 1 1
P 1050 6575
F 0 "R28" H 1109 6621 50  0000 L CNN
F 1 "1K" H 1109 6530 50  0000 L CNN
F 2 "Resistor_SMD:R_0603_1608Metric" H 1050 6575 50  0001 C CNN
F 3 "~" H 1050 6575 50  0001 C CNN
	1    1050 6575
	1    0    0    -1  
$EndComp
$Comp
L CYC10-Board-rescue:BC846-Transistor_BJT-CYC10-Board-rescue-CYC10-Board-rescue Q1
U 1 1
P 1150 6975
F 0 "Q1" H 1341 7021 50  0000 L CNN
F 1 "BC846" H 1341 6930 50  0000 L CNN
F 2 "Package_TO_SOT_SMD:SOT-23" H 1350 6900 50  0001 L CIN
F 3 "https://assets.nexperia.com/documents/data-sheet/BC846_SER.pdf" H 1150 6975 50  0001 L CNN
	1    1150 6975
	-1   0    0    -1  
$EndComp
Wire Wire Line
	1350 6975 1425 6975
Wire Wire Line
	1750 7375 1050 7375
Wire Wire Line
	1050 7375 1050 7175
Connection ~ 1750 7375
$Comp
L power:GND #PWR05
U 1 1
P 1050 7400
F 0 "#PWR05" H 1050 7150 50  0001 C CNN
F 1 "GND" H 1055 7227 50  0000 C CNN
F 2 "" H 1050 7400 50  0001 C CNN
F 3 "" H 1050 7400 50  0001 C CNN
	1    1050 7400
	1    0    0    -1  
$EndComp
Wire Wire Line
	1050 7375 1050 7400
Connection ~ 1050 7375
Wire Wire Line
	1050 6675 1050 6750
Wire Wire Line
	1050 6400 1050 6475
Wire Wire Line
	1050 6750 950  6750
Connection ~ 1050 6750
Wire Wire Line
	1050 6750 1050 6775
Text GLabel 950  6750 0    50   Input ~ 10
EAR
Wire Notes Line
	4350 6825 2900 6825
Wire Notes Line
	2900 6825 2900 6700
Wire Notes Line
	2900 6700 1300 6700
Wire Notes Line
	1300 6700 1300 6050
Wire Notes Line
	1300 6050 675  6050
Text Notes 700  6200 0    79   ~ 16
EAR
Wire Notes Line
	5375 5900 8500 5900
NoConn ~ 7825 5175
$Comp
L CYC10-Board-rescue:R_Array-Componentes-CYC10-Board-rescue-CYC10-Board-rescue RN1
U 1 1
P 4300 5325
F 0 "RN1" H 4300 5450 50  0000 C CNN
F 1 "10K" H 4300 5359 50  0000 C CNN
F 2 "Componentes:Array0603" H 4300 5325 50  0001 C CNN
F 3 "" H 4300 5325 50  0001 C CNN
	1    4300 5325
	1    0    0    -1  
$EndComp
Wire Wire Line
	3875 5425 4075 5425
Wire Wire Line
	3275 5525 4075 5525
Wire Wire Line
	3725 5625 4075 5625
Wire Wire Line
	3875 5725 4075 5725
$Comp
L CYC10-Board-rescue:R_Array-Componentes-CYC10-Board-rescue-CYC10-Board-rescue RN2
U 1 1
P 6500 4675
F 0 "RN2" H 6500 4800 50  0000 C CNN
F 1 "10K" H 6500 4709 50  0000 C CNN
F 2 "Componentes:Array0603" H 6500 4675 50  0001 C CNN
F 3 "" H 6500 4675 50  0001 C CNN
	1    6500 4675
	1    0    0    -1  
$EndComp
Wire Wire Line
	6125 4775 6275 4775
Wire Wire Line
	6275 4875 6125 4875
Wire Wire Line
	6125 4975 6275 4975
Wire Wire Line
	6275 5075 6125 5075
$Comp
L CYC10-Board-rescue:R_Array-Componentes-CYC10-Board-rescue-CYC10-Board-rescue RN3
U 1 1
P 6500 5300
F 0 "RN3" H 6500 5425 50  0000 C CNN
F 1 "10K" H 6500 5334 50  0000 C CNN
F 2 "Componentes:Array0603" H 6500 5300 50  0001 C CNN
F 3 "" H 6500 5300 50  0001 C CNN
	1    6500 5300
	1    0    0    -1  
$EndComp
NoConn ~ 6725 5600
NoConn ~ 6725 5700
NoConn ~ 6275 5600
NoConn ~ 6275 5700
$Comp
L CYC10-Board-rescue:R_Array-Componentes-CYC10-Board-rescue-CYC10-Board-rescue RN4
U 1 1
P 9075 4225
F 0 "RN4" H 9075 4350 50  0000 C CNN
F 1 "10K" H 9075 4259 50  0000 C CNN
F 2 "Componentes:Array0603" H 9075 4225 50  0001 C CNN
F 3 "" H 9075 4225 50  0001 C CNN
	1    9075 4225
	1    0    0    -1  
$EndComp
Text GLabel 3525 4900 0    50   Input ~ 10
+3.3V
Text GLabel 2925 5325 0    50   Input ~ 10
+3.3V
Text GLabel 2925 6050 0    50   Input ~ 10
+3.3V
Text GLabel 3525 6500 0    50   Input ~ 10
+3.3V
NoConn ~ 3225 7075
NoConn ~ 3225 7175
$Comp
L Connector_Generic:Conn_01x06 J10
U 1 1
P 1875 6200
F 0 "J10" H 2050 6100 50  0000 C CNN
F 1 "Keyboard" H 2125 6200 50  0000 C CNN
F 2 "Componentes:MINI-DIN-6-FULL-SHIELD" H 1875 6200 50  0001 C CNN
F 3 "~" H 1875 6200 50  0001 C CNN
	1    1875 6200
	-1   0    0    1   
$EndComp
$Comp
L Connector_Generic:Conn_01x06 J9
U 1 1
P 1875 5550
F 0 "J9" H 2050 5450 50  0000 C CNN
F 1 "Mouse" H 2125 5550 50  0000 C CNN
F 2 "Componentes:MINI-DIN-6-FULL-SHIELD" H 1875 5550 50  0001 C CNN
F 3 "~" H 1875 5550 50  0001 C CNN
	1    1875 5550
	-1   0    0    1   
$EndComp
$Comp
L CYC10-Board-rescue:MEM1055-00-280-01-B-Componentes P1
U 1 1
P 10150 5275
F 0 "P1" H 10150 6342 50  0000 C CNN
F 1 "MEM1055-00-280-01-B" H 10150 6251 50  0000 C CNN
F 2 "Componentes:GCT_MEM1055-00-280-01-B" H 10150 5275 50  0001 L BNN
F 3 "GCT" H 10150 5275 50  0001 L BNN
	1    10150 5275
	1    0    0    -1  
$EndComp
Text GLabel 9100 4775 0    50   Input ~ 10
T14_SD_MOSI
Text GLabel 9100 5075 0    50   Input ~ 10
T13_SD_CLK
Text GLabel 9100 5375 0    50   Input ~ 10
R13_SD_MISO
Text GLabel 9100 5675 0    50   Input ~ 10
R12_SD_CS
Text GLabel 9100 5475 0    50   Input ~ 10
P14_SD_DATA1
Text GLabel 9100 5575 0    50   Input ~ 10
R14_SD_DATA2
NoConn ~ 9550 4975
NoConn ~ 9550 4875
Wire Wire Line
	9550 5075 9100 5075
Wire Wire Line
	9100 5575 9250 5575
$Comp
L power:GND #PWR0115
U 1 1
P 10900 6200
F 0 "#PWR0115" H 10900 5950 50  0001 C CNN
F 1 "GND" H 10905 6027 50  0000 C CNN
F 2 "" H 10900 6200 50  0001 C CNN
F 3 "" H 10900 6200 50  0001 C CNN
	1    10900 6200
	1    0    0    -1  
$EndComp
Wire Wire Line
	10750 5975 10900 5975
Wire Wire Line
	10900 5975 10900 6075
Wire Wire Line
	10750 6075 10900 6075
Connection ~ 10900 6075
Wire Wire Line
	10900 6075 10900 6175
Wire Wire Line
	10750 6175 10900 6175
Connection ~ 10900 6175
Wire Wire Line
	10900 6175 10900 6200
Wire Wire Line
	10850 4325 10850 4475
Wire Wire Line
	10850 4475 10750 4475
Wire Wire Line
	9300 4325 9500 4325
Wire Wire Line
	9450 4425 9300 4425
Wire Wire Line
	9300 4525 9400 4525
Wire Wire Line
	9300 4625 9350 4625
Wire Wire Line
	9250 5575 9250 6250
Wire Wire Line
	9250 6250 9450 6250
Wire Wire Line
	9450 6250 9450 6175
Connection ~ 9250 5575
Wire Wire Line
	9250 5575 9550 5575
Wire Wire Line
	8850 4625 8700 4625
Wire Wire Line
	8700 4625 8700 4525
Wire Wire Line
	8850 4325 8700 4325
Connection ~ 8700 4325
Wire Wire Line
	8850 4425 8700 4425
Connection ~ 8700 4425
Wire Wire Line
	8700 4425 8700 4325
Wire Wire Line
	8850 4525 8700 4525
Connection ~ 8700 4525
Wire Wire Line
	8700 4525 8700 4425
Wire Wire Line
	9100 5475 9350 5475
Wire Wire Line
	9100 5375 9400 5375
Wire Wire Line
	9100 4775 9450 4775
Wire Wire Line
	9100 5675 9500 5675
Wire Wire Line
	9500 4325 9500 5675
Connection ~ 9500 5675
Wire Wire Line
	9500 5675 9550 5675
Wire Wire Line
	9450 4425 9450 4775
Connection ~ 9450 4775
Wire Wire Line
	9450 4775 9550 4775
Wire Wire Line
	9400 4525 9400 5375
Connection ~ 9400 5375
Wire Wire Line
	9400 5375 9550 5375
Wire Wire Line
	9350 4625 9350 5475
Connection ~ 9350 5475
Wire Wire Line
	9350 5475 9550 5475
Wire Wire Line
	2900 6975 3225 6975
NoConn ~ 3225 7275
Text GLabel 10850 4325 2    50   Input ~ 10
+3.3V
Text GLabel 10725 5000 2    50   Input ~ 10
+3.3V
Text GLabel 8700 4150 2    50   Input ~ 10
+3.3V
Wire Wire Line
	8700 4150 8700 4325
Text GLabel 6825 4625 2    50   Input ~ 10
+3.3V
Text GLabel 9450 5875 2    50   Input ~ 10
+3.3V
Text GLabel 1050 6400 0    50   Input ~ 10
+3.3V
$EndSCHEMATC
